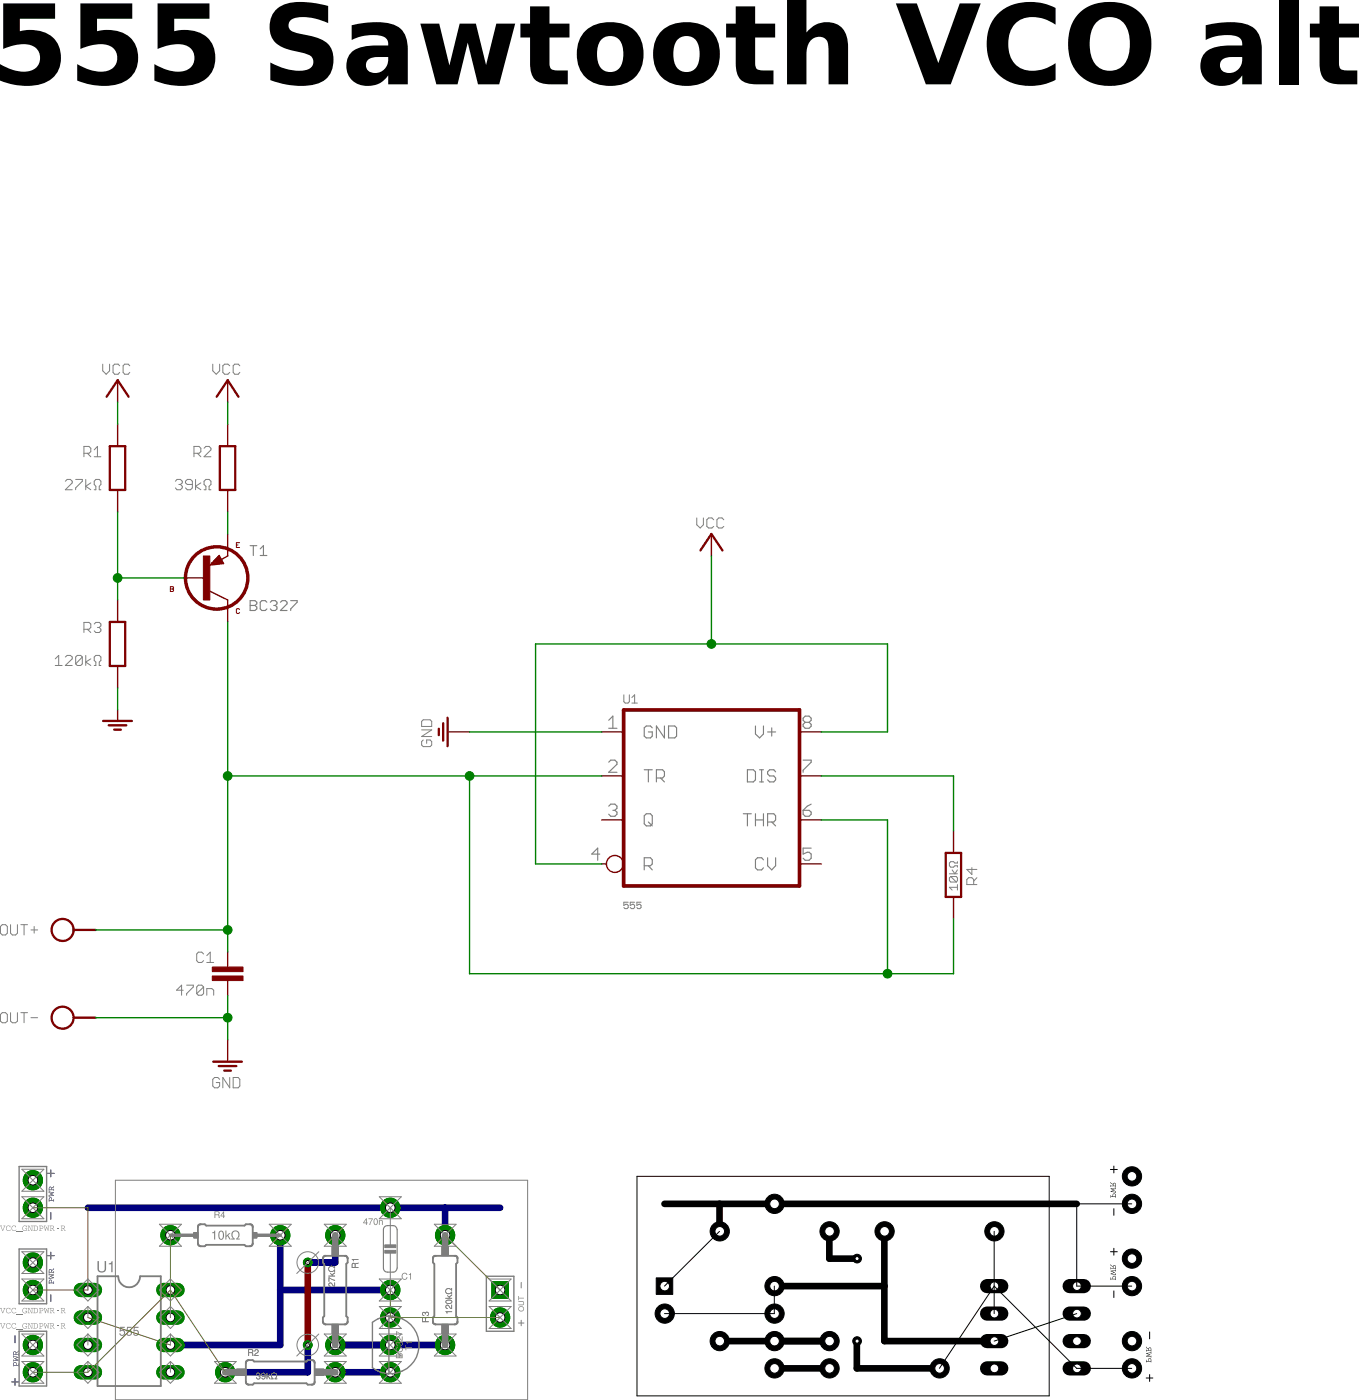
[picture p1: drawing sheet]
<?xml version="1.0" encoding="utf-8"?>
<!DOCTYPE eagle SYSTEM "eagle.dtd">
<eagle version="7.2.0">
<drawing>
<settings>
<setting alwaysvectorfont="yes"/>
<setting verticaltext="up"/>
</settings>
<grid distance="0.05" unitdist="inch" unit="inch" style="lines" multiple="2" display="yes" altdistance="4" altunitdist="inch" altunit="inch"/>
<schematic xreflabel="%F%N/%S" xrefpart="/%S.%C%R">
<libraries>
<library name="c">
<symbols>
<symbol name="C">
<text x="-1.27" y="1.27" size="1.27" layer="95" align="bottom-right">&gt;NAME</text>
<text x="-1.27" y="-1.27" size="1.27" layer="96" align="top-right">&gt;VALUE</text>
<pin name="1" x="0" y="2.54" visible="off" length="point" direction="pas" swaplevel="1" rot="R270"/>
<pin name="2" x="0" y="-2.54" visible="off" length="point" direction="pas" swaplevel="1" rot="R90"/>
<wire x1="0" y1="-2.54" x2="0" y2="-0.762" width="0.1524" layer="94"/>
<wire x1="0" y1="2.54" x2="0" y2="0.762" width="0.1524" layer="94"/>
<rectangle x1="-1.778" y1="-0.762" x2="1.778" y2="-0.254" layer="94"/>
<rectangle x1="-1.778" y1="0.254" x2="1.778" y2="0.762" layer="94"/>
</symbol>
</symbols>
<devicesets>
<deviceset name="C" prefix="C" uservalue="yes">
<gates>
<gate name="1" symbol="C" x="0" y="0"/>
</gates>
<devices>
<device name="025-024X044" package="C025-024X044">
<connects>
<connect gate="1" pin="1" pad="1"/>
<connect gate="1" pin="2" pad="2"/>
</connects>
<technologies>
<technology name=""/>
</technologies>
</device>
<device name="025-025X050" package="C025-025X050">
<connects>
<connect gate="1" pin="1" pad="1"/>
<connect gate="1" pin="2" pad="2"/>
</connects>
<technologies>
<technology name=""/>
</technologies>
</device>
<device name="025-030X050" package="C025-030X050">
<connects>
<connect gate="1" pin="1" pad="1"/>
<connect gate="1" pin="2" pad="2"/>
</connects>
<technologies>
<technology name=""/>
</technologies>
</device>
<device name="025-040X050" package="C025-040X050">
<connects>
<connect gate="1" pin="1" pad="1"/>
<connect gate="1" pin="2" pad="2"/>
</connects>
<technologies>
<technology name=""/>
</technologies>
</device>
<device name="025-050X050" package="C025-050X050">
<connects>
<connect gate="1" pin="1" pad="1"/>
<connect gate="1" pin="2" pad="2"/>
</connects>
<technologies>
<technology name=""/>
</technologies>
</device>
<device name="025-060X050" package="C025-060X050">
<connects>
<connect gate="1" pin="1" pad="1"/>
<connect gate="1" pin="2" pad="2"/>
</connects>
<technologies>
<technology name=""/>
</technologies>
</device>
<device name="050-024X044" package="C050-024X044">
<connects>
<connect gate="1" pin="1" pad="1"/>
<connect gate="1" pin="2" pad="2"/>
</connects>
<technologies>
<technology name=""/>
</technologies>
</device>
<device name="050-025X075" package="C050-025X075">
<connects>
<connect gate="1" pin="1" pad="1"/>
<connect gate="1" pin="2" pad="2"/>
</connects>
<technologies>
<technology name=""/>
</technologies>
</device>
<device name="050-045X075" package="C050-045X075">
<connects>
<connect gate="1" pin="1" pad="1"/>
<connect gate="1" pin="2" pad="2"/>
</connects>
<technologies>
<technology name=""/>
</technologies>
</device>
<device name="050-030X075" package="C050-030X075">
<connects>
<connect gate="1" pin="1" pad="1"/>
<connect gate="1" pin="2" pad="2"/>
</connects>
<technologies>
<technology name=""/>
</technologies>
</device>
<device name="050-050X075" package="C050-050X075">
<connects>
<connect gate="1" pin="1" pad="1"/>
<connect gate="1" pin="2" pad="2"/>
</connects>
<technologies>
<technology name=""/>
</technologies>
</device>
<device name="050-055X075" package="C050-055X075">
<connects>
<connect gate="1" pin="1" pad="1"/>
<connect gate="1" pin="2" pad="2"/>
</connects>
<technologies>
<technology name=""/>
</technologies>
</device>
<device name="050-075X075" package="C050-075X075">
<connects>
<connect gate="1" pin="1" pad="1"/>
<connect gate="1" pin="2" pad="2"/>
</connects>
<technologies>
<technology name=""/>
</technologies>
</device>
<device name="075-032X103" package="C075-032X103">
<connects>
<connect gate="1" pin="1" pad="1"/>
<connect gate="1" pin="2" pad="2"/>
</connects>
<technologies>
<technology name=""/>
</technologies>
</device>
<device name="075-042X103" package="C075-042X103">
<connects>
<connect gate="1" pin="1" pad="1"/>
<connect gate="1" pin="2" pad="2"/>
</connects>
<technologies>
<technology name=""/>
</technologies>
</device>
<device name="075-052X106" package="C075-052X106">
<connects>
<connect gate="1" pin="1" pad="1"/>
<connect gate="1" pin="2" pad="2"/>
</connects>
<technologies>
<technology name=""/>
</technologies>
</device>
<device name="102-043X133" package="C102-043X133">
<connects>
<connect gate="1" pin="1" pad="1"/>
<connect gate="1" pin="2" pad="2"/>
</connects>
<technologies>
<technology name=""/>
</technologies>
</device>
<device name="102-054X133" package="C102-054X133">
<connects>
<connect gate="1" pin="1" pad="1"/>
<connect gate="1" pin="2" pad="2"/>
</connects>
<technologies>
<technology name=""/>
</technologies>
</device>
<device name="102-064X133" package="C102-064X133">
<connects>
<connect gate="1" pin="1" pad="1"/>
<connect gate="1" pin="2" pad="2"/>
</connects>
<technologies>
<technology name=""/>
</technologies>
</device>
<device name="150-054X183" package="C150-054X183">
<connects>
<connect gate="1" pin="1" pad="1"/>
<connect gate="1" pin="2" pad="2"/>
</connects>
<technologies>
<technology name=""/>
</technologies>
</device>
<device name="150-064X183" package="C150-064X183">
<connects>
<connect gate="1" pin="1" pad="1"/>
<connect gate="1" pin="2" pad="2"/>
</connects>
<technologies>
<technology name=""/>
</technologies>
</device>
<device name="150-072X183" package="C150-072X183">
<connects>
<connect gate="1" pin="1" pad="1"/>
<connect gate="1" pin="2" pad="2"/>
</connects>
<technologies>
<technology name=""/>
</technologies>
</device>
<device name="150-084X183" package="C150-084X183">
<connects>
<connect gate="1" pin="1" pad="1"/>
<connect gate="1" pin="2" pad="2"/>
</connects>
<technologies>
<technology name=""/>
</technologies>
</device>
<device name="150-091X182" package="C150-091X182">
<connects>
<connect gate="1" pin="1" pad="1"/>
<connect gate="1" pin="2" pad="2"/>
</connects>
<technologies>
<technology name=""/>
</technologies>
</device>
<device name="050-035X075" package="C050-035X075">
<connects>
<connect gate="1" pin="1" pad="1"/>
<connect gate="1" pin="2" pad="2"/>
</connects>
<technologies>
<technology name=""/>
</technologies>
</device>
<device name="075-063X106" package="C075-063X106">
<connects>
<connect gate="1" pin="1" pad="1"/>
<connect gate="1" pin="2" pad="2"/>
</connects>
<technologies>
<technology name=""/>
</technologies>
</device>
<device name="025-020X036" package="C025-020X036">
<connects>
<connect gate="1" pin="1" pad="1"/>
<connect gate="1" pin="2" pad="2"/>
</connects>
<technologies>
<technology name=""/>
</technologies>
</device>
<device name="050-020X036" package="C050-020X036">
<connects>
<connect gate="1" pin="1" pad="1"/>
<connect gate="1" pin="2" pad="2"/>
</connects>
<technologies>
<technology name=""/>
</technologies>
</device>
<device name="025-015X024" package="C025-015X024">
<connects>
<connect gate="1" pin="1" pad="1"/>
<connect gate="1" pin="2" pad="2"/>
</connects>
<technologies>
<technology name=""/>
</technologies>
</device>
<device name="025-025X060" package="C050-025X060">
<connects>
<connect gate="1" pin="1" pad="1"/>
<connect gate="1" pin="2" pad="2"/>
</connects>
<technologies>
<technology name=""/>
</technologies>
</device>
<device name="050-024X044/V" package="C050-024X044/V">
<connects>
<connect gate="1" pin="1" pad="1"/>
<connect gate="1" pin="2" pad="2"/>
</connects>
<technologies>
<technology name=""/>
</technologies>
</device>
<device name="050-025X075/V" package="C050-025X075/V">
<connects>
<connect gate="1" pin="1" pad="1"/>
<connect gate="1" pin="2" pad="2"/>
</connects>
<technologies>
<technology name=""/>
</technologies>
</device>
<device name="050-020X036/V" package="C050-020X036/V">
<connects>
<connect gate="1" pin="1" pad="1"/>
<connect gate="1" pin="2" pad="2"/>
</connects>
<technologies>
<technology name=""/>
</technologies>
</device>
<device name="050-020X044/V" package="C050-020X044/V">
<connects>
<connect gate="1" pin="1" pad="1"/>
<connect gate="1" pin="2" pad="2"/>
</connects>
<technologies>
<technology name=""/>
</technologies>
</device>
<device name="050-020X044" package="C050-020X044">
<connects>
<connect gate="1" pin="1" pad="1"/>
<connect gate="1" pin="2" pad="2"/>
</connects>
<technologies>
<technology name=""/>
</technologies>
</device>
<device name="0204/10" package="0204/10">
<connects>
<connect gate="1" pin="1" pad="1"/>
<connect gate="1" pin="2" pad="2"/>
</connects>
<technologies>
<technology name=""/>
</technologies>
</device>
<device name="0204/10-V" package="0204/10-V">
<connects>
<connect gate="1" pin="1" pad="1"/>
<connect gate="1" pin="2" pad="2"/>
</connects>
<technologies>
<technology name=""/>
</technologies>
</device>
<device name="075-020X044" package="C075-020X044">
<connects>
<connect gate="1" pin="1" pad="1"/>
<connect gate="1" pin="2" pad="2"/>
</connects>
<technologies>
<technology name=""/>
</technologies>
</device>
<device name="075-020X044/V" package="C075-020X044/V">
<connects>
<connect gate="1" pin="1" pad="1"/>
<connect gate="1" pin="2" pad="2"/>
</connects>
<technologies>
<technology name=""/>
</technologies>
</device>
</devices>
</deviceset>
</devicesets>
</library>
<library name="r">
<symbols>
<symbol name="R">
<pin name="2" x="0" y="5.08" visible="off" length="short" direction="pas" swaplevel="1" rot="R270"/>
<pin name="1" x="0" y="-5.08" visible="off" length="short" direction="pas" swaplevel="1" rot="R90"/>
<wire x1="0.889" y1="-2.54" x2="0.889" y2="2.54" width="0.254" layer="94"/>
<wire x1="-0.889" y1="2.54" x2="-0.889" y2="-2.54" width="0.254" layer="94"/>
<wire x1="0.889" y1="2.54" x2="-0.889" y2="2.54" width="0.254" layer="94"/>
<wire x1="0.889" y1="-2.54" x2="-0.889" y2="-2.54" width="0.254" layer="94"/>
<text x="-1.5875" y="1.27" size="1.27" layer="95" align="bottom-right">&gt;NAME</text>
<text x="-1.5875" y="-1.27" size="1.27" layer="96" align="top-right">&gt;VALUE</text>
</symbol>
<symbol name="R-H">
<text x="0" y="1.4986" size="1.27" layer="95" align="bottom-center">&gt;NAME</text>
<pin name="2" x="5.08" y="0" visible="off" length="short" direction="pas" swaplevel="1" rot="R180"/>
<pin name="1" x="-5.08" y="0" visible="off" length="short" direction="pas" swaplevel="1"/>
<wire x1="-2.54" y1="-0.889" x2="2.54" y2="-0.889" width="0.254" layer="94"/>
<wire x1="2.54" y1="0.889" x2="-2.54" y2="0.889" width="0.254" layer="94"/>
<wire x1="2.54" y1="-0.889" x2="2.54" y2="0.889" width="0.254" layer="94"/>
<wire x1="-2.54" y1="-0.889" x2="-2.54" y2="0.889" width="0.254" layer="94"/>
<text x="0" y="0" size="1.016" layer="96" rot="R180" align="center">&gt;VALUE</text>
</symbol>
</symbols>
<devicesets>
<deviceset name="R" prefix="R" uservalue="yes">
<gates>
<gate name="1" symbol="R" x="0" y="0"/>
</gates>
<devices>
<device name="0204/5" package="0204/5">
<connects>
<connect gate="1" pin="1" pad="2"/>
<connect gate="1" pin="2" pad="1"/>
</connects>
<technologies>
<technology name=""/>
</technologies>
</device>
<device name="0204/7" package="0204/7">
<connects>
<connect gate="1" pin="1" pad="2"/>
<connect gate="1" pin="2" pad="1"/>
</connects>
<technologies>
<technology name=""/>
</technologies>
</device>
<device name="0204V" package="0204V">
<connects>
<connect gate="1" pin="1" pad="2"/>
<connect gate="1" pin="2" pad="1"/>
</connects>
<technologies>
<technology name=""/>
</technologies>
</device>
<device name="0207/10" package="0207/10">
<connects>
<connect gate="1" pin="1" pad="2"/>
<connect gate="1" pin="2" pad="1"/>
</connects>
<technologies>
<technology name=""/>
</technologies>
</device>
<device name="0207/12" package="0207/12">
<connects>
<connect gate="1" pin="1" pad="2"/>
<connect gate="1" pin="2" pad="1"/>
</connects>
<technologies>
<technology name=""/>
</technologies>
</device>
<device name="0207/15" package="0207/15">
<connects>
<connect gate="1" pin="1" pad="2"/>
<connect gate="1" pin="2" pad="1"/>
</connects>
<technologies>
<technology name=""/>
</technologies>
</device>
<device name="0207/2V" package="0207/2V">
<connects>
<connect gate="1" pin="1" pad="2"/>
<connect gate="1" pin="2" pad="1"/>
</connects>
<technologies>
<technology name=""/>
</technologies>
</device>
<device name="0207/5V" package="0207/5V">
<connects>
<connect gate="1" pin="1" pad="2"/>
<connect gate="1" pin="2" pad="1"/>
</connects>
<technologies>
<technology name=""/>
</technologies>
</device>
<device name="0207/7" package="0207/7">
<connects>
<connect gate="1" pin="1" pad="2"/>
<connect gate="1" pin="2" pad="1"/>
</connects>
<technologies>
<technology name=""/>
</technologies>
</device>
<device name="0204/10" package="0204/10">
<connects>
<connect gate="1" pin="1" pad="2"/>
<connect gate="1" pin="2" pad="1"/>
</connects>
<technologies>
<technology name=""/>
</technologies>
</device>
<device name="0204/12" package="0204/12">
<connects>
<connect gate="1" pin="1" pad="2"/>
<connect gate="1" pin="2" pad="1"/>
</connects>
<technologies>
<technology name=""/>
</technologies>
</device>
<device name="0204/15" package="0204/15">
<connects>
<connect gate="1" pin="1" pad="2"/>
<connect gate="1" pin="2" pad="1"/>
</connects>
<technologies>
<technology name=""/>
</technologies>
</device>
<device name="0204/2V" package="0204/2V">
<connects>
<connect gate="1" pin="1" pad="2"/>
<connect gate="1" pin="2" pad="1"/>
</connects>
<technologies>
<technology name=""/>
</technologies>
</device>
<device name="0202/2V" package="0202/2V">
<connects>
<connect gate="1" pin="1" pad="2"/>
<connect gate="1" pin="2" pad="1"/>
</connects>
<technologies>
<technology name=""/>
</technologies>
</device>
<device name="0202/5" package="0202/5">
<connects>
<connect gate="1" pin="1" pad="2"/>
<connect gate="1" pin="2" pad="1"/>
</connects>
<technologies>
<technology name=""/>
</technologies>
</device>
<device name="0202/7" package="0202/7">
<connects>
<connect gate="1" pin="1" pad="2"/>
<connect gate="1" pin="2" pad="1"/>
</connects>
<technologies>
<technology name=""/>
</technologies>
</device>
<device name="0202/10" package="0202/10">
<connects>
<connect gate="1" pin="1" pad="2"/>
<connect gate="1" pin="2" pad="1"/>
</connects>
<technologies>
<technology name=""/>
</technologies>
</device>
<device name="0202V" package="0202V">
<connects>
<connect gate="1" pin="1" pad="2"/>
<connect gate="1" pin="2" pad="1"/>
</connects>
<technologies>
<technology name=""/>
</technologies>
</device>
<device name="0202/12" package="0202/12">
<connects>
<connect gate="1" pin="1" pad="2"/>
<connect gate="1" pin="2" pad="1"/>
</connects>
<technologies>
<technology name=""/>
</technologies>
</device>
<device name="0202/15" package="0202/15">
<connects>
<connect gate="1" pin="1" pad="2"/>
<connect gate="1" pin="2" pad="1"/>
</connects>
<technologies>
<technology name=""/>
</technologies>
</device>
<device name="0202/7-V" package="0202/7-V">
<connects>
<connect gate="1" pin="1" pad="2"/>
<connect gate="1" pin="2" pad="1"/>
</connects>
<technologies>
<technology name=""/>
</technologies>
</device>
<device name="0202/5-V" package="0202/5-V">
<connects>
<connect gate="1" pin="1" pad="2"/>
<connect gate="1" pin="2" pad="1"/>
</connects>
<technologies>
<technology name=""/>
</technologies>
</device>
<device name="0202/10-V" package="0202/10-V">
<connects>
<connect gate="1" pin="1" pad="2"/>
<connect gate="1" pin="2" pad="1"/>
</connects>
<technologies>
<technology name=""/>
</technologies>
</device>
<device name="0204/7-V" package="0204/7-V">
<connects>
<connect gate="1" pin="1" pad="2"/>
<connect gate="1" pin="2" pad="1"/>
</connects>
<technologies>
<technology name=""/>
</technologies>
</device>
<device name="0204/10-V" package="0204/10-V">
<connects>
<connect gate="1" pin="1" pad="2"/>
<connect gate="1" pin="2" pad="1"/>
</connects>
<technologies>
<technology name=""/>
</technologies>
</device>
<device name="0204/12-V" package="0204/12-V">
<connects>
<connect gate="1" pin="1" pad="2"/>
<connect gate="1" pin="2" pad="1"/>
</connects>
<technologies>
<technology name=""/>
</technologies>
</device>
<device name="0204/15-V" package="0204/15-V">
<connects>
<connect gate="1" pin="1" pad="2"/>
<connect gate="1" pin="2" pad="1"/>
</connects>
<technologies>
<technology name=""/>
</technologies>
</device>
<device name="0204/2" package="0204/2">
<connects>
<connect gate="1" pin="1" pad="2"/>
<connect gate="1" pin="2" pad="1"/>
</connects>
<technologies>
<technology name=""/>
</technologies>
</device>
<device name="0202/12-V" package="0202/12-V">
<connects>
<connect gate="1" pin="1" pad="2"/>
<connect gate="1" pin="2" pad="1"/>
</connects>
<technologies>
<technology name=""/>
</technologies>
</device>
<device name="0202/2" package="0202/2">
<connects>
<connect gate="1" pin="1" pad="2"/>
<connect gate="1" pin="2" pad="1"/>
</connects>
<technologies>
<technology name=""/>
</technologies>
</device>
<device name="0204/2.54" package="0204/2.54">
<connects>
<connect gate="1" pin="1" pad="2"/>
<connect gate="1" pin="2" pad="1"/>
</connects>
<technologies>
<technology name=""/>
</technologies>
</device>
</devices>
</deviceset>
<deviceset name="R-H" prefix="R" uservalue="yes">
<gates>
<gate name="1" symbol="R-H" x="0" y="0"/>
</gates>
<devices>
<device name="0202/10" package="0202/10">
<connects>
<connect gate="1" pin="1" pad="1"/>
<connect gate="1" pin="2" pad="2"/>
</connects>
<technologies>
<technology name=""/>
</technologies>
</device>
<device name="0202/10-V" package="0202/10-V">
<connects>
<connect gate="1" pin="1" pad="1"/>
<connect gate="1" pin="2" pad="2"/>
</connects>
<technologies>
<technology name=""/>
</technologies>
</device>
<device name="0202/12" package="0202/12">
<connects>
<connect gate="1" pin="1" pad="1"/>
<connect gate="1" pin="2" pad="2"/>
</connects>
<technologies>
<technology name=""/>
</technologies>
</device>
<device name="0202/15" package="0202/15">
<connects>
<connect gate="1" pin="1" pad="1"/>
<connect gate="1" pin="2" pad="2"/>
</connects>
<technologies>
<technology name=""/>
</technologies>
</device>
<device name="0204/10" package="0204/10">
<connects>
<connect gate="1" pin="1" pad="1"/>
<connect gate="1" pin="2" pad="2"/>
</connects>
<technologies>
<technology name=""/>
</technologies>
</device>
<device name="0204/10-V" package="0204/10-V">
<connects>
<connect gate="1" pin="1" pad="1"/>
<connect gate="1" pin="2" pad="2"/>
</connects>
<technologies>
<technology name=""/>
</technologies>
</device>
<device name="0204/7" package="0204/7">
<connects>
<connect gate="1" pin="1" pad="1"/>
<connect gate="1" pin="2" pad="2"/>
</connects>
<technologies>
<technology name=""/>
</technologies>
</device>
<device name="0204/7-V" package="0204/7-V">
<connects>
<connect gate="1" pin="1" pad="1"/>
<connect gate="1" pin="2" pad="2"/>
</connects>
<technologies>
<technology name=""/>
</technologies>
</device>
<device name="0202/7-V" package="0202/7-V">
<connects>
<connect gate="1" pin="1" pad="1"/>
<connect gate="1" pin="2" pad="2"/>
</connects>
<technologies>
<technology name=""/>
</technologies>
</device>
<device name="0202/5" package="0202/5">
<connects>
<connect gate="1" pin="1" pad="1"/>
<connect gate="1" pin="2" pad="2"/>
</connects>
<technologies>
<technology name=""/>
</technologies>
</device>
<device name="0202/5-V" package="0202/5-V">
<connects>
<connect gate="1" pin="1" pad="1"/>
<connect gate="1" pin="2" pad="2"/>
</connects>
<technologies>
<technology name=""/>
</technologies>
</device>
<device name="0202/7" package="0202/7">
<connects>
<connect gate="1" pin="1" pad="1"/>
<connect gate="1" pin="2" pad="2"/>
</connects>
<technologies>
<technology name=""/>
</technologies>
</device>
<device name="0204/12" package="0204/12">
<connects>
<connect gate="1" pin="1" pad="1"/>
<connect gate="1" pin="2" pad="2"/>
</connects>
<technologies>
<technology name=""/>
</technologies>
</device>
<device name="0204/12-V" package="0204/12-V">
<connects>
<connect gate="1" pin="1" pad="1"/>
<connect gate="1" pin="2" pad="2"/>
</connects>
<technologies>
<technology name=""/>
</technologies>
</device>
<device name="0204/15" package="0204/15">
<connects>
<connect gate="1" pin="1" pad="1"/>
<connect gate="1" pin="2" pad="2"/>
</connects>
<technologies>
<technology name=""/>
</technologies>
</device>
<device name="0204/15-V" package="0204/15-V">
<connects>
<connect gate="1" pin="1" pad="1"/>
<connect gate="1" pin="2" pad="2"/>
</connects>
<technologies>
<technology name=""/>
</technologies>
</device>
<device name="0204/2V" package="0204/2V">
<connects>
<connect gate="1" pin="1" pad="1"/>
<connect gate="1" pin="2" pad="2"/>
</connects>
<technologies>
<technology name=""/>
</technologies>
</device>
<device name="0204/2" package="0204/2">
<connects>
<connect gate="1" pin="1" pad="1"/>
<connect gate="1" pin="2" pad="2"/>
</connects>
<technologies>
<technology name=""/>
</technologies>
</device>
<device name="0204V" package="0204V">
<connects>
<connect gate="1" pin="1" pad="1"/>
<connect gate="1" pin="2" pad="2"/>
</connects>
<technologies>
<technology name=""/>
</technologies>
</device>
<device name="0202/2" package="0202/2">
<connects>
<connect gate="1" pin="1" pad="1"/>
<connect gate="1" pin="2" pad="2"/>
</connects>
<technologies>
<technology name=""/>
</technologies>
</device>
<device name="0202/2V" package="0202/2V">
<connects>
<connect gate="1" pin="1" pad="1"/>
<connect gate="1" pin="2" pad="2"/>
</connects>
<technologies>
<technology name=""/>
</technologies>
</device>
<device name="0204/2.54" package="0204/2.54">
<connects>
<connect gate="1" pin="1" pad="1"/>
<connect gate="1" pin="2" pad="2"/>
</connects>
<technologies>
<technology name=""/>
</technologies>
</device>
</devices>
</deviceset>
</devicesets>
</library>
<library name="pad">
<symbols>
<symbol name="VCC2">
<wire x1="1.27" y1="0.635" x2="0" y2="2.54" width="0.254" layer="94"/>
<wire x1="0" y1="2.54" x2="-1.27" y2="0.635" width="0.254" layer="94"/>
<text x="0" y="3.175" size="1.27" layer="95" align="bottom-center">VCC</text>
<pin name="VCC" x="0" y="0" visible="off" length="short" direction="sup" rot="R90"/>
</symbol>
<symbol name="GND2">
<wire x1="-1.651" y1="-2.54" x2="1.651" y2="-2.54" width="0.254" layer="94"/>
<text x="0" y="-4.318" size="1.27" layer="95" align="top-center">GND</text>
<pin name="GND" x="0" y="0" visible="off" length="short" direction="sup" rot="R270"/>
<wire x1="-1.016" y1="-3.048" x2="1.016" y2="-3.048" width="0.254" layer="94"/>
<wire x1="-0.381" y1="-3.556" x2="0.381" y2="-3.556" width="0.254" layer="94"/>
</symbol>
<symbol name="HPORT">
<pin name="P$1" x="0" y="0" visible="off" length="point" direction="pas" rot="R180"/>
<wire x1="0" y1="0" x2="-2.54" y2="0" width="0.254" layer="94"/>
<circle x="-3.81" y="0" radius="1.27" width="0.254" layer="94"/>
<text x="-6.35" y="0" size="1.27" layer="95" align="center-right">&gt;NAME</text>
</symbol>
<symbol name="GND">
<wire x1="-1.651" y1="-1.27" x2="0" y2="-1.27" width="0.254" layer="94"/>
<pin name="GND" x="0" y="0" visible="off" length="point" direction="sup" rot="R270"/>
<wire x1="0" y1="-1.27" x2="1.651" y2="-1.27" width="0.254" layer="94"/>
<wire x1="-1.016" y1="-1.778" x2="1.016" y2="-1.778" width="0.254" layer="94"/>
<wire x1="-0.381" y1="-2.286" x2="0.381" y2="-2.286" width="0.254" layer="94"/>
<wire x1="0" y1="-1.27" x2="0" y2="0" width="0.1524" layer="94"/>
</symbol>
<symbol name="VCC">
<wire x1="1.27" y1="0.635" x2="0" y2="2.54" width="0.254" layer="94"/>
<wire x1="0" y1="2.54" x2="-1.27" y2="0.635" width="0.254" layer="94"/>
<text x="0" y="3.175" size="1.27" layer="96" align="bottom-center">&gt;VALUE</text>
<pin name="VCC" x="0" y="0" visible="off" length="short" direction="sup" rot="R90"/>
</symbol>
</symbols>
<devicesets>
<deviceset name="VCC_GND" prefix="S">
<gates>
<gate name="1" symbol="VCC2" x="0" y="2.54"/>
<gate name="2" symbol="GND2" x="0" y="-2.54"/>
</gates>
<devices>
<device name="R" package="SPAD+-">
<connects>
<connect gate="1" pin="VCC" pad="2"/>
<connect gate="2" pin="GND" pad="1"/>
</connects>
<technologies>
<technology name=""/>
</technologies>
</device>
<device name="L" package="SPAD-+">
<connects>
<connect gate="1" pin="VCC" pad="2"/>
<connect gate="2" pin="GND" pad="1"/>
</connects>
<technologies>
<technology name=""/>
</technologies>
</device>
<device name="PWR-L" package="PWR-L">
<connects>
<connect gate="1" pin="VCC" pad="2"/>
<connect gate="2" pin="GND" pad="1"/>
</connects>
<technologies>
<technology name=""/>
</technologies>
</device>
<device name="PWR-R" package="PWR-R">
<connects>
<connect gate="1" pin="VCC" pad="2"/>
<connect gate="2" pin="GND" pad="1"/>
</connects>
<technologies>
<technology name=""/>
</technologies>
</device>
</devices>
</deviceset>
<deviceset name="SPAD+-" prefix="J">
<gates>
<gate name="-" symbol="HPORT" x="0" y="-2.54"/>
<gate name="+" symbol="HPORT" x="0" y="2.54"/>
</gates>
<devices>
<device name="+-" package="SPAD+-">
<connects>
<connect gate="+" pin="P$1" pad="2"/>
<connect gate="-" pin="P$1" pad="1"/>
</connects>
<technologies>
<technology name=""/>
</technologies>
</device>
<device name="-+" package="SPAD-+">
<connects>
<connect gate="+" pin="P$1" pad="2"/>
<connect gate="-" pin="P$1" pad="1"/>
</connects>
<technologies>
<technology name=""/>
</technologies>
</device>
</devices>
</deviceset>
<deviceset name="GND" prefix="S">
<gates>
<gate name="1" symbol="GND" x="0" y="0"/>
</gates>
<devices>
<device name="">
<technologies>
<technology name=""/>
</technologies>
</device>
</devices>
</deviceset>
<deviceset name="VCC">
<gates>
<gate name="1" symbol="VCC" x="0" y="0"/>
</gates>
<devices>
<device name="">
<technologies>
<technology name=""/>
</technologies>
</device>
</devices>
</deviceset>
</devicesets>
</library>
<library name="t">
<symbols>
<symbol name="PNP">
<wire x1="2.0861" y1="1.6779" x2="1.5781" y2="2.5941" width="0.1524" layer="94"/>
<wire x1="1.5781" y1="2.5941" x2="0.5159" y2="1.478" width="0.1524" layer="94"/>
<wire x1="0.5159" y1="1.478" x2="2.0861" y2="1.6779" width="0.1524" layer="94"/>
<wire x1="2.54" y1="2.54" x2="1.808" y2="2.1239" width="0.1524" layer="94"/>
<wire x1="2.54" y1="-2.54" x2="0.508" y2="-1.524" width="0.1524" layer="94"/>
<wire x1="1.905" y1="1.778" x2="1.524" y2="2.413" width="0.254" layer="94"/>
<wire x1="1.524" y1="2.413" x2="0.762" y2="1.651" width="0.254" layer="94"/>
<wire x1="0.762" y1="1.651" x2="1.778" y2="1.778" width="0.254" layer="94"/>
<wire x1="1.778" y1="1.778" x2="1.524" y2="2.159" width="0.254" layer="94"/>
<wire x1="1.524" y1="2.159" x2="1.143" y2="1.905" width="0.254" layer="94"/>
<wire x1="1.143" y1="1.905" x2="1.524" y2="1.905" width="0.254" layer="94"/>
<text x="5.08" y="2.54" size="1.27" layer="95" ratio="10">&gt;NAME</text>
<text x="5.08" y="-2.54" size="1.27" layer="96" ratio="10" align="top-left">&gt;VALUE</text>
<rectangle x1="-0.254" y1="-2.54" x2="0.508" y2="2.54" layer="94"/>
<pin name="B" x="-2.54" y="0" visible="off" length="short" direction="pas"/>
<pin name="E" x="2.54" y="5.08" visible="off" length="short" direction="pas" rot="R270"/>
<pin name="C" x="2.54" y="-5.08" visible="off" length="short" direction="pas" rot="R90"/>
<circle x="1.27" y="0" radius="3.5921" width="0.381" layer="94"/>
<text x="3.81" y="-3.81" size="0.6096" layer="94" font="vector" align="center">C</text>
<text x="3.81" y="3.81" size="0.6096" layer="94" font="vector" align="center">E</text>
<text x="-3.81" y="-1.27" size="0.6096" layer="94" font="vector" align="center">B</text>
</symbol>
</symbols>
<devicesets>
<deviceset name="BC327">
<gates>
<gate name="1" symbol="PNP" x="-2.54" y="0"/>
</gates>
<devices>
<device name="" package="TO92">
<connects>
<connect gate="1" pin="B" pad="2"/>
<connect gate="1" pin="C" pad="1"/>
<connect gate="1" pin="E" pad="3"/>
</connects>
<technologies>
<technology name=""/>
</technologies>
</device>
</devices>
</deviceset>
</devicesets>
</library>
<library name="ic">
<symbols>
<symbol name="555_PCB">
<wire x1="-10.16" y1="-10.16" x2="10.16" y2="-10.16" width="0.4064" layer="94"/>
<wire x1="10.16" y1="-10.16" x2="10.16" y2="10.16" width="0.4064" layer="94"/>
<wire x1="10.16" y1="10.16" x2="-10.16" y2="10.16" width="0.4064" layer="94"/>
<wire x1="-10.16" y1="10.16" x2="-10.16" y2="-10.16" width="0.4064" layer="94"/>
<text x="-10.16" y="10.922" size="1.016" layer="95">&gt;NAME</text>
<text x="-10.16" y="-12.827" size="0.8128" layer="96">&gt;VALUE</text>
<pin name="TR" x="-12.7" y="2.54" length="short" direction="in"/>
<pin name="Q" x="-12.7" y="-2.54" length="short" direction="out"/>
<pin name="R" x="-12.7" y="-7.62" length="short" direction="in" function="dot"/>
<pin name="CV" x="12.7" y="-7.62" length="short" direction="in" rot="R180"/>
<pin name="THR" x="12.7" y="-2.54" length="short" direction="in" rot="R180"/>
<pin name="DIS" x="12.7" y="2.54" length="short" direction="pas" rot="R180"/>
<pin name="V+" x="12.7" y="7.62" length="short" direction="pwr" rot="R180"/>
<pin name="GND" x="-12.7" y="7.62" length="short" direction="pwr"/>
</symbol>
</symbols>
<devicesets>
<deviceset name="*555_PCB" prefix="U" uservalue="yes">
<gates>
<gate name="G$1" symbol="555_PCB" x="5.08" y="2.54"/>
</gates>
<devices>
<device name="555_PCB" package="DIL08">
<connects>
<connect gate="G$1" pin="CV" pad="5"/>
<connect gate="G$1" pin="DIS" pad="7"/>
<connect gate="G$1" pin="GND" pad="1"/>
<connect gate="G$1" pin="Q" pad="3"/>
<connect gate="G$1" pin="R" pad="4"/>
<connect gate="G$1" pin="THR" pad="6"/>
<connect gate="G$1" pin="TR" pad="2"/>
<connect gate="G$1" pin="V+" pad="8"/>
</connects>
<technologies>
<technology name=""/>
</technologies>
</device>
</devices>
</deviceset>
</devicesets>
</library>
</libraries>
<attributes>
</attributes>
<variantdefs>
</variantdefs>
<classes>
<class number="0" name="default" width="0" drill="0">
</class>
</classes>
<parts>
<part name="R2" library="r" deviceset="R" device="0207/10" value="39kΩ"/>
<part name="OUT" library="pad" deviceset="SPAD+-" device="-+" value="SPAD+--+"/>
<part name="C1" library="c" deviceset="C" device="075-020X044/V" value="470n"/>
<part name="R4" library="r" deviceset="R-H" device="0204/10" value="10kΩ"/>
<part name="T1" library="t" deviceset="BC327" device=""/>
<part name="R1" library="r" deviceset="R" device="0207/10" value="27kΩ"/>
<part name="R3" library="r" deviceset="R" device="0207/10" value="120kΩ"/>
<part name="S2" library="pad" deviceset="GND" device=""/>
<part name="U$2" library="pad" deviceset="VCC" device=""/>
<part name="U$3" library="pad" deviceset="VCC" device=""/>
<part name="U1" library="ic" deviceset="*555_PCB" device="555_PCB" value="555"/>
<part name="S3" library="pad" deviceset="VCC_GND" device="PWR-R" value="VCC_GNDPWR-R"/>
<part name="S4" library="pad" deviceset="VCC_GND" device="PWR-R" value="VCC_GNDPWR-R"/>
<part name="S5" library="pad" deviceset="VCC_GND" device="PWR-R" value="VCC_GNDPWR-R"/>
</parts>
<sheets>
<sheet>
<plain>
</plain>
<instances>
<instance part="R2" gate="1" x="22.86" y="83.82"/>
<instance part="OUT" gate="-" x="7.62" y="20.32"/>
<instance part="OUT" gate="+" x="7.62" y="30.48"/>
<instance part="C1" gate="1" x="22.86" y="25.4"/>
<instance part="R4" gate="1" x="106.68" y="36.83" rot="R270"/>
<instance part="T1" gate="1" x="20.32" y="71.12"/>
<instance part="R1" gate="1" x="10.16" y="83.82"/>
<instance part="R3" gate="1" x="10.16" y="63.5"/>
<instance part="S2" gate="1" x="10.16" y="55.88"/>
<instance part="U$2" gate="1" x="10.16" y="91.44"/>
<instance part="U$3" gate="1" x="22.86" y="91.44"/>
<instance part="U1" gate="G$1" x="78.74" y="45.72"/>
<instance part="S3" gate="1" x="78.74" y="73.66" rot="MR0"/>
<instance part="S4" gate="2" x="50.8" y="53.34" rot="R270"/>
<instance part="S5" gate="2" x="22.86" y="17.78"/>
</instances>
<busses>
</busses>
<nets>
<net name="GND" class="0">
<segment>
<pinref part="R3" gate="1" pin="1"/>
<pinref part="S2" gate="1" pin="GND"/>
<wire x1="10.16" y1="55.88" x2="10.16" y2="58.42" width="0.1524" layer="91"/>
</segment>
<segment>
<pinref part="U1" gate="G$1" pin="GND"/>
<wire x1="66.04" y1="53.34" x2="50.8" y2="53.34" width="0.1524" layer="91"/>
<pinref part="S4" gate="2" pin="GND"/>
</segment>
<segment>
<pinref part="C1" gate="1" pin="2"/>
<wire x1="22.86" y1="22.86" x2="22.86" y2="20.32" width="0.1524" layer="91"/>
<pinref part="OUT" gate="-" pin="P$1"/>
<wire x1="7.62" y1="20.32" x2="22.86" y2="20.32" width="0.1524" layer="91"/>
<pinref part="S5" gate="2" pin="GND"/>
<wire x1="22.86" y1="17.78" x2="22.86" y2="20.32" width="0.1524" layer="91"/>
<junction x="22.86" y="20.32"/>
</segment>
</net>
<net name="VCC" class="0">
<segment>
<pinref part="R1" gate="1" pin="2"/>
<pinref part="U$2" gate="1" pin="VCC"/>
<wire x1="10.16" y1="91.44" x2="10.16" y2="88.9" width="0.1524" layer="91"/>
</segment>
<segment>
<pinref part="R2" gate="1" pin="2"/>
<wire x1="22.86" y1="91.44" x2="22.86" y2="88.9" width="0.1524" layer="91"/>
<pinref part="U$3" gate="1" pin="VCC"/>
</segment>
<segment>
<pinref part="U1" gate="G$1" pin="V+"/>
<wire x1="99.06" y1="53.34" x2="91.44" y2="53.34" width="0.1524" layer="91"/>
<pinref part="S3" gate="1" pin="VCC"/>
<wire x1="78.74" y1="73.66" x2="78.74" y2="63.5" width="0.1524" layer="91"/>
<pinref part="U1" gate="G$1" pin="R"/>
<wire x1="78.74" y1="63.5" x2="99.06" y2="63.5" width="0.1524" layer="91"/>
<wire x1="99.06" y1="63.5" x2="99.06" y2="53.34" width="0.1524" layer="91"/>
<wire x1="66.04" y1="38.1" x2="58.42" y2="38.1" width="0.1524" layer="91"/>
<wire x1="58.42" y1="38.1" x2="58.42" y2="63.5" width="0.1524" layer="91"/>
<wire x1="58.42" y1="63.5" x2="78.74" y2="63.5" width="0.1524" layer="91"/>
<junction x="78.74" y="63.5"/>
</segment>
</net>
<net name="DIS" class="0">
<segment>
<pinref part="R4" gate="1" pin="2"/>
<wire x1="106.68" y1="31.75" x2="106.68" y2="25.4" width="0.1524" layer="91"/>
<pinref part="C1" gate="1" pin="1"/>
<wire x1="22.86" y1="30.48" x2="22.86" y2="27.94" width="0.1524" layer="91"/>
<wire x1="22.86" y1="48.26" x2="50.8" y2="48.26" width="0.1524" layer="91"/>
<wire x1="50.8" y1="48.26" x2="66.04" y2="48.26" width="0.1524" layer="91"/>
<wire x1="22.86" y1="30.48" x2="22.86" y2="48.26" width="0.1524" layer="91"/>
<wire x1="22.86" y1="66.04" x2="22.86" y2="48.26" width="0.1524" layer="91"/>
<junction x="22.86" y="48.26"/>
<pinref part="T1" gate="1" pin="C"/>
<wire x1="22.86" y1="30.48" x2="7.62" y2="30.48" width="0.1524" layer="91"/>
<junction x="22.86" y="30.48"/>
<pinref part="OUT" gate="+" pin="P$1"/>
<pinref part="U1" gate="G$1" pin="TR"/>
<wire x1="50.8" y1="48.26" x2="50.8" y2="25.4" width="0.1524" layer="91"/>
<junction x="50.8" y="48.26"/>
<wire x1="50.8" y1="25.4" x2="99.06" y2="25.4" width="0.1524" layer="91"/>
<pinref part="U1" gate="G$1" pin="THR"/>
<wire x1="99.06" y1="25.4" x2="99.06" y2="43.18" width="0.1524" layer="91"/>
<wire x1="99.06" y1="43.18" x2="91.44" y2="43.18" width="0.1524" layer="91"/>
<wire x1="106.68" y1="25.4" x2="99.06" y2="25.4" width="0.1524" layer="91"/>
<junction x="99.06" y="25.4"/>
</segment>
</net>
<net name="N$3" class="0">
<segment>
<pinref part="R2" gate="1" pin="1"/>
<pinref part="T1" gate="1" pin="E"/>
<wire x1="22.86" y1="78.74" x2="22.86" y2="76.2" width="0.1524" layer="91"/>
</segment>
</net>
<net name="N$4" class="0">
<segment>
<pinref part="R1" gate="1" pin="1"/>
<wire x1="10.16" y1="78.74" x2="10.16" y2="71.12" width="0.1524" layer="91"/>
<pinref part="R3" gate="1" pin="2"/>
<pinref part="T1" gate="1" pin="B"/>
<wire x1="10.16" y1="71.12" x2="10.16" y2="68.58" width="0.1524" layer="91"/>
<wire x1="17.78" y1="71.12" x2="10.16" y2="71.12" width="0.1524" layer="91"/>
<junction x="10.16" y="71.12"/>
</segment>
</net>
<net name="N$1" class="0">
<segment>
<pinref part="U1" gate="G$1" pin="DIS"/>
<wire x1="91.44" y1="48.26" x2="106.68" y2="48.26" width="0.1524" layer="91"/>
<wire x1="106.68" y1="48.26" x2="106.68" y2="41.91" width="0.1524" layer="91"/>
<pinref part="R4" gate="1" pin="1"/>
</segment>
</net>
</nets>
</sheet>
</sheets>
</schematic>
</drawing>
</eagle>
